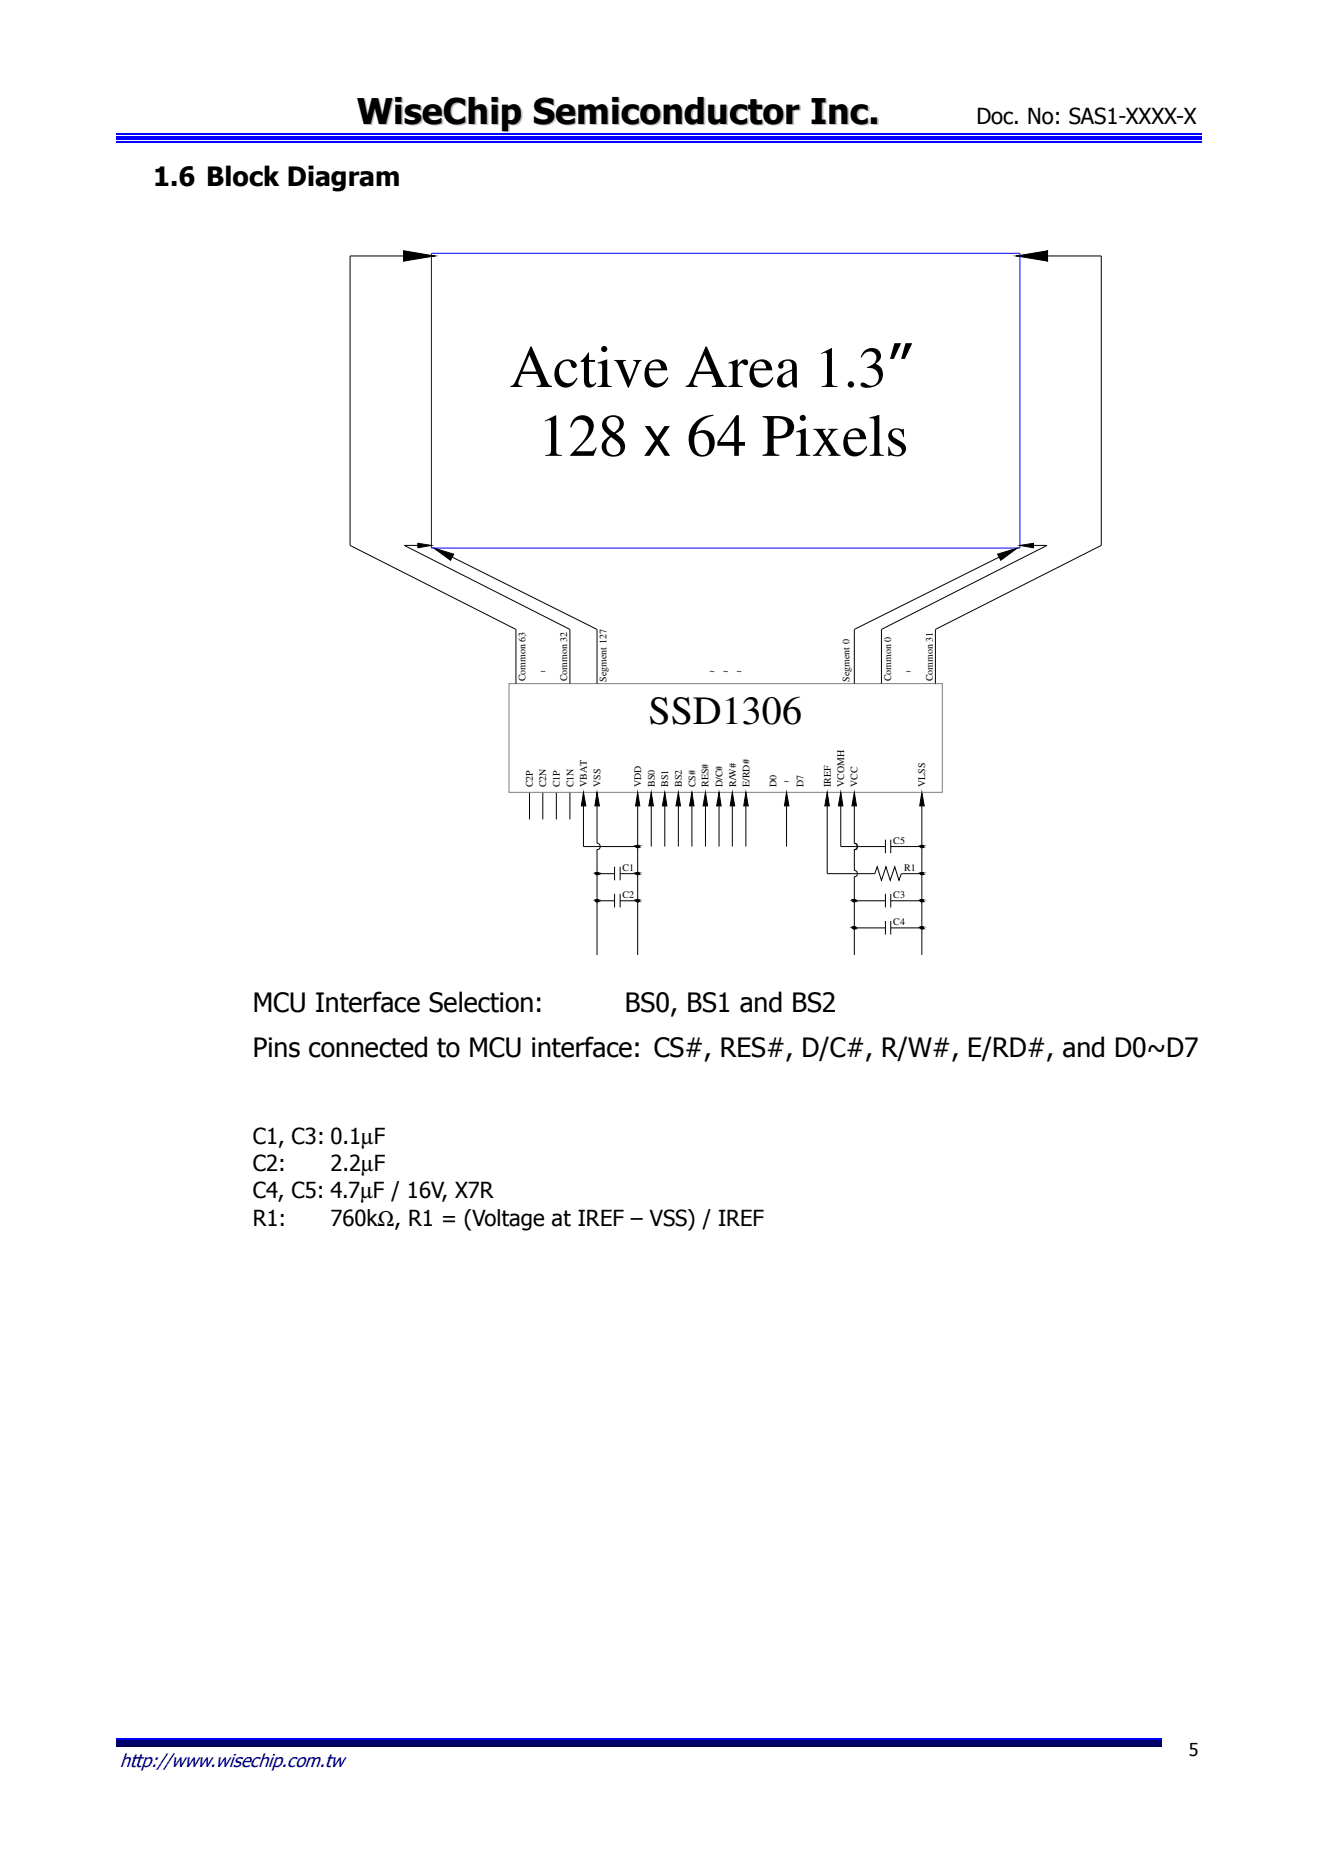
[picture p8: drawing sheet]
<svg xmlns="http://www.w3.org/2000/svg" width="210mm" height="297mm" viewBox="0 0 210 297" stroke-linecap="round" stroke-linejoin="round" font-family="sans-serif">
<path d="M18.6 22.6h172.8" fill="none" stroke="#00f" stroke-width=".25"/>
<path d="M18.6 21.7h172.8v.5h-172.8z" fill="#00f"/>
<path d="M18.6 21.3h172.8M18.6 277h166.4" fill="none" stroke="#00f" stroke-width=".25"/>
<path d="M18.6 277.2h166.4v.7h-166.4z" fill="#00006b"/>
<path d="M18.6 278h166.4" fill="none" stroke="#005" stroke-width=".25"/>
<g fill="#000">
<path d="M64.4 40l4.3 .8-4.3 .7zM64.3 39.9l.1 .1zM64.3 41.5h.1l-.1 .1zM64.3 40h.2v1.5h-.2zM68.7 40.7l.6 .1-.6 .1zM161.8 40.8l.6-.1v.2zM162.4 40.7l4.4-.7v.1l-4.4 .8zM162.4 40.8l4.4-.8v1.5zM162.4 40.7l4.4 .7v.2l-4.4-.7zM166.8 40v-.1v.1zM166.8 41.5v.1zM166.7 40h.1v1.5h-.1z"/>
<path d="M66.5 86.5l2.2 .4-2.2 .3zM69.1 87.3l3.2 1-.5 .9zM158.9 88.3l3.1-1-2.6 1.9zM162.4 86.9l2.2-.4v.7zM92.9 126.2l.4 2.2h-.7zM95.1 126.2l.4 2.2h-.8zM94.9 139.1l.3 .2h-.2zM94.9 139.1h.4l-.1 .2zM95 139l.3 .1h-.4zM95 139h.2l.1 .1zM95 139.3h.2l-.1 .1zM95 139h.2z"/>
<path d="M101.6 126.2l.3 2.2h-.7zM101.3 134.8l.4 .2h-.3zM101.3 134.8h.5l-.1 .2zM101.3 139.1l.4 .2h-.3zM101.3 139.1h.5l-.1 .2zM101.4 134.7l.4 .1h-.5zM101.4 134.7h.3l.1 .1zM101.4 135h.3h-.1zM101.4 139l.4 .1h-.5zM101.4 139h.3l.1 .1zM101.4 139.3h.3l-.1 .1zM101.4 134.7h.3z"/>
<path d="M101.4 139h.3zM103.7 126.2l.4 2.2h-.8zM105.9 126.2l.3 2.2h-.7zM108 126.2l.4 2.2h-.7zM110.2 126.2l.3 2.2h-.7zM112.4 126.2l.3 2.2h-.7zM114.5 126.2l.4 2.2h-.8zM116.6 126.2l.4 2.2h-.7zM118.8 126.2l.4 2.2h-.8zM125.3 126.2l.3 2.2h-.7zM131.7 126.2l.4 2.2h-.7zM133.9 126.2l.3 2.2h-.7z"/>
<path d="M136.1 126.2l.3 2.2h-.7zM146.8 126.2l.4 2.2h-.7zM146.6 134.8l.4 .2h-.3zM146.6 134.8h.4v.2zM146.6 139.1l.4 .2h-.3zM146.6 139.1h.4v.2zM146.7 134.7l.3 .1h-.4zM146.7 134.7h.3v.1zM146.7 135h.3h-.2zM146.7 139l.3 .1h-.4zM146.7 139h.3v.1zM146.7 139.3h.3l-.2 .1z"/>
<path d="M146.7 134.7h.3zM146.7 139h.3zM94.9 143.5l.3 .1h-.2zM94.9 143.5h.4l-.1 .1zM95 143.3l.3 .2h-.4zM95 143.3h.2l.1 .2zM95 143.6h.2l-.1 .1zM95 143.3h.2zM101.3 143.5l.4 .1h-.3zM101.3 143.5h.5l-.1 .1zM101.4 143.3l.4 .2h-.5zM101.4 143.3h.3l.1 .2z"/>
<path d="M101.4 143.6h.3l-.1 .1zM101.4 143.3h.3zM135.8 147.8l.4 .1h-.3zM135.8 147.8h.5l-.1 .1zM135.8 143.5l.4 .1h-.3zM135.8 143.5h.5l-.1 .1zM135.9 147.6l.4 .2h-.5zM135.9 147.6h.3l.1 .2zM135.9 147.9h.3l-.1 .1zM135.9 143.3l.4 .2h-.5zM135.9 143.3h.3l.1 .2zM135.9 143.6h.3l-.1 .1z"/>
<path d="M135.9 147.6h.3zM135.9 143.3h.3zM146.6 143.5l.4 .1h-.3zM146.6 143.5h.4v.1zM146.6 147.8l.4 .1h-.3zM146.6 147.8h.4v.1zM146.7 143.3l.3 .2h-.4zM146.7 143.3h.3v.2zM146.7 143.6h.3l-.2 .1zM146.7 147.6l.3 .2h-.4zM146.7 147.6h.3v.2zM146.7 147.9h.3l-.2 .1z"/>
<path d="M146.7 143.3h.3zM146.7 147.6h.3z"/>
<path d="M64.4 41.4l4.3-.7v.1v.1l-4.3 .7z" fill-rule="evenodd"/>
<path d="M64.4 40l4.3 .7v.1v.1l-4.3-.8z" fill-rule="evenodd"/>
</g>
<g fill="none" stroke="#000" stroke-width=".16">
<path d="M64.4 40l4.3 .7v.1v.1l-4.3-.8zM64.4 40l-.1-.1v.1M166.8 40v-.1v.1M64.3 40h.2v1.5h-.2zM64.3 41.5v.1h.1M64.4 41.4l4.3-.7v.1v.1l-4.3 .7zM64.4 40.8h-8.6v46.1l26.4 13.3v8.7M68.7 40.7l.6 .1-.6 .1M162.4 40.7l4.4 .7v.2l-4.4-.7zM162.4 40.7l4.4-.7v.1l-4.4 .8zM162.4 40.7l-.6 .1 .6 .1M166.7 40h.1v1.5h-.1z"/>
<path d="M166.8 40.8h8.6v46.1l-26.4 13.3v8.7M166.8 41.5v.1M66.5 86.5l2.2 .4-2.2 .3zM66.5 86.9h-2.1l26.4 13.3v8.7M69.1 87.3l3.2 1-.5 .9zM72 88.7l23.1 11.5v8.7M158.9 88.3l3.1-1-2.6 1.9zM159.1 88.7l-23 11.5v8.7M162.4 86.9l2.2-.4v.7zM164.6 86.9h2.2l-26.4 13.3v8.7M84.3 126.2v4.3M86.4 126.2v4.3"/>
<path d="M88.6 126.2v4.3M90.8 126.2v4.3M92.9 126.2l.4 2.2h-.7zM92.9 128.4v6.4h8.7M94.9 139.1l.3 .2h-.2zM94.9 139.1h.4l-.1 .2zM95 139h.2zM95 139l.3 .1h-.4zM95 139h.2l.1 .1zM95 139.3h.2l-.1 .1zM95.1 126.2l.4 2.2h-.8zM95.1 128.4v5.9l.4 .2 .1 .3-.1 .4-.4 .1v16.8"/>
<path d="M95.1 139.1h2.8M97.9 138v2.2M98.8 138v2.2M98.8 139.1h2.8M101.3 134.8l.4 .2h-.3zM101.3 134.8h.5l-.1 .2zM101.3 139.1l.4 .2h-.3zM101.3 139.1h.5l-.1 .2zM101.4 134.7h.3zM101.4 134.7l.4 .1h-.5zM101.4 134.7h.3l.1 .1zM101.4 135h.3h-.1z"/>
<path d="M101.4 139h.3zM101.4 139l.4 .1h-.5zM101.4 139h.3l.1 .1zM101.4 139.3h.3l-.1 .1zM101.6 126.2l.3 2.2h-.7zM101.6 128.4v23.7M103.7 126.2l.4 2.2h-.8zM103.7 128.4v6.4M105.9 126.2l.3 2.2h-.7zM105.9 128.4v6.4M108 126.2l.4 2.2h-.7zM108 128.4v6.4"/>
<path d="M110.2 126.2l.3 2.2h-.7zM110.2 128.4v6.4M112.4 126.2l.3 2.2h-.7zM112.4 128.4v6.4M114.5 126.2l.4 2.2h-.8zM114.5 128.4v6.4M116.6 126.2l.4 2.2h-.7zM116.6 128.4v6.4M118.8 126.2l.4 2.2h-.8zM118.8 128.4v6.4M125.3 126.2l.3 2.2h-.7zM125.3 128.4v6.4"/>
<path d="M131.7 126.2l.4 2.2h-.7zM131.7 128.4v10.7h7.6l.4-1.1 .7 2.2 .7-2.2 .7 2.2 .7-2.2 .7 2.2 .4-1.1h3.2M133.9 126.2l.3 2.2h-.7zM133.9 128.4v6.4h7.1M136.1 126.2l.3 2.2h-.7zM136.1 134.3l.3 .2 .2 .3-.2 .4-.3 .1v3.3l.3 .2 .2 .3-.2 .4-.3 .2v12.4M136.1 134.3l.3 .2 .2 .3-.2 .4-.3 .1M136.1 128.4v5.9M141 133.7v2.2M141.9 134.8h4.9M141.9 133.7v2.2M146.6 134.8l.4 .2h-.3z"/>
<path d="M146.6 134.8h.4v.2zM146.6 139.1l.4 .2h-.3zM146.6 139.1h.4v.2zM146.7 134.7h.3zM146.7 134.7l.3 .1h-.4zM146.7 134.7h.3v.1zM146.7 135h.3h-.2zM146.7 139h.3zM146.7 139l.3 .1h-.4zM146.7 139h.3v.1zM146.7 139.3h.3l-.2 .1zM146.8 126.2l.4 2.2h-.7z"/>
<path d="M146.8 128.4v23.7M94.9 143.5l.3 .1h-.2zM94.9 143.5h.4l-.1 .1zM95 143.3h.2zM95 143.3l.3 .2h-.4zM95 143.3h.2l.1 .2zM95 143.6h.2l-.1 .1zM95.1 143.5h2.8M97.9 142.4v2.1M98.8 142.4v2.1M98.8 143.5h2.8M101.3 143.5l.4 .1h-.3z"/>
<path d="M101.3 143.5h.5l-.1 .1zM101.4 143.3h.3zM101.4 143.3l.4 .2h-.5zM101.4 143.3h.3l.1 .2zM101.4 143.6h.3l-.1 .1zM135.8 147.8l.4 .1h-.3zM135.8 147.8h.5l-.1 .1zM135.8 143.5l.4 .1h-.3zM135.8 143.5h.5l-.1 .1zM135.9 147.6h.3zM135.9 147.6l.4 .2h-.5zM135.9 147.6h.3l.1 .2z"/>
<path d="M135.9 147.9h.3l-.1 .1zM135.9 143.3h.3zM135.9 143.3l.4 .2h-.5zM135.9 143.3h.3l.1 .2zM135.9 143.6h.3l-.1 .1zM136.1 143.5h4.9M136.1 147.8h4.9M141 142.4v2.1M141 146.7v2.1M141.9 143.5h4.9M141.9 142.4v2.1M141.9 146.7v2.1"/>
<path d="M141.9 147.8h4.9M146.6 143.5l.4 .1h-.3zM146.6 143.5h.4v.1zM146.6 147.8l.4 .1h-.3zM146.6 147.8h.4v.1zM146.7 143.3h.3zM146.7 143.3l.3 .2h-.4zM146.7 143.3h.3v.2zM146.7 143.6h.3l-.2 .1zM146.7 147.6h.3zM146.7 147.6l.3 .2h-.4zM146.7 147.6h.3v.2z"/>
<path d="M146.7 147.9h.3l-.2 .1z"/>
</g>
<path d="M81.1 108.9h69v17.3h-69z" fill="none" stroke="#808080" stroke-width=".16"/>
<path d="M68.7 40.3h93.7v47h-93.7z" fill="none" stroke="#00f" stroke-width=".16"/>
<path d="M127 51.2h29.7v12.7h-29.7z" fill-rule="evenodd" fill="#fff"/>
<path d="M127 51.2h29.7v12.7h-29.7z" fill="none" stroke="#fff" stroke-width=".26"/>
<g font-size="9.6">
<text x="81.2" y="61.6">Active Area 0.96&quot;</text>
<text x="85.7" y="72.6">128 x 64 Pixels</text>
</g>
<text font-size="9.2" x="129.8" y="61.6">1.3”</text>
<text font-size="6.4" x="103.3" y="115.4">SSD1306</text>
<text font-size="5.6" fill="#c0c0c0" x="57.1" y="19.9">WiseChip Semiconductor Inc.</text>
<g font-size="4.2">
<text x="24.4" y="29.6">1.6 Block Diagram</text>
<text x="40.3" y="161.2">MCU Interface Selection:</text>
<text x="99.5" y="161.2">BS0, BS1 and BS2</text>
<text x="40.3" y="168.4">Pins connected to MCU interface: CS#, RES#, D/C#, R/W#, E/RD#, and D0~D7</text>
</g>
<g font-size="3.5">
<text x="155.5" y="19.7">Doc. No: SAS1-XXXX-X</text>
<text x="40.3" y="182.2">C1, C3: 0.1µF</text>
<text x="40.3" y="190.9">C4, C5: 4.7µF / 16V, X7R</text>
<text x="40.3" y="186.6">C2:</text>
<text x="52.6" y="186.6">2.2µF</text>
<text x="40.3" y="195.2">R1:</text>
<text x="52.6" y="195.2">760kΩ, R1 = (Voltage at IREF – VSS) / IREF</text>
</g>
<text font-size="3" fill="#000080" x="19.1" y="281.4">http://www.wisechip.com.tw</text>
<text font-size="2.8" x="189.4" y="279.7">5</text>
<g font-size="1.6">
<text x="86.1" y="107.3">~</text>
<text x="113" y="107.3">~</text>
<text x="115.1" y="107.3">~</text>
<text x="117.3" y="107.3">~</text>
<text x="144.3" y="107.3">~</text>
<text x="83.7" y="108.5" transform="rotate(-90 83.7 108.5)">Common 63</text>
<text x="90.3" y="108.5" transform="rotate(-90 90.3 108.5)">Common 32</text>
<text x="96.6" y="108.6" transform="rotate(-90 96.6 108.6)">Segment 127</text>
<text x="135.3" y="108.6" transform="rotate(-90 135.3 108.6)">Segment 0</text>
<text x="141.9" y="108.5" transform="rotate(-90 141.9 108.5)">Common 0</text>
<text x="148.5" y="108.5" transform="rotate(-90 148.5 108.5)">Common 31</text>
<text x="84.9" y="125.4" transform="rotate(-90 84.9 125.4)">C2P</text>
<text x="87" y="125.4" transform="rotate(-90 87 125.4)">C2N</text>
<text x="89.2" y="125.4" transform="rotate(-90 89.2 125.4)">C1P</text>
<text x="91.3" y="125.4" transform="rotate(-90 91.3 125.4)">C1N</text>
<text x="93.5" y="125.3" transform="rotate(-90 93.5 125.3)">VBAT</text>
<text x="95.6" y="125.3" transform="rotate(-90 95.6 125.3)">VSS</text>
<text x="102.1" y="125.3" transform="rotate(-90 102.1 125.3)">VDD</text>
<text x="104.3" y="125.3" transform="rotate(-90 104.3 125.3)">BS0</text>
<text x="106.4" y="125.3" transform="rotate(-90 106.4 125.3)">BS1</text>
<text x="108.6" y="125.3" transform="rotate(-90 108.6 125.3)">BS2</text>
<text x="110.7" y="125.4" transform="rotate(-90 110.7 125.4)">CS#</text>
<text x="112.9" y="125.3" transform="rotate(-90 112.9 125.3)">RES#</text>
<text x="115.1" y="125.3" transform="rotate(-90 115.1 125.3)">D/C#</text>
<text x="117.2" y="125.3" transform="rotate(-90 117.2 125.3)">R/W#</text>
<text x="119.4" y="125.4" transform="rotate(-90 119.4 125.4)">E/RD#</text>
<text x="123.7" y="125.3" transform="rotate(-90 123.7 125.3)">D0</text>
<text x="124.8" y="124.8">~</text>
<text x="128" y="125.3" transform="rotate(-90 128 125.3)">D7</text>
<text x="132.3" y="125.4" transform="rotate(-90 132.3 125.4)">IREF</text>
<text x="134.5" y="125.3" transform="rotate(-90 134.5 125.3)">VCOMH</text>
<text x="136.6" y="125.3" transform="rotate(-90 136.6 125.3)">VCC</text>
<text x="147.4" y="125.3" transform="rotate(-90 147.4 125.3)">VLSS</text>
<text x="142.2" y="134.4">C5</text>
<text x="99.1" y="143">C2</text>
<text x="99.1" y="138.7">C1</text>
<text x="142.2" y="143">C3</text>
<text x="144" y="138.7">R1</text>
<text x="142.2" y="147.4">C4</text>
</g>
</svg>
